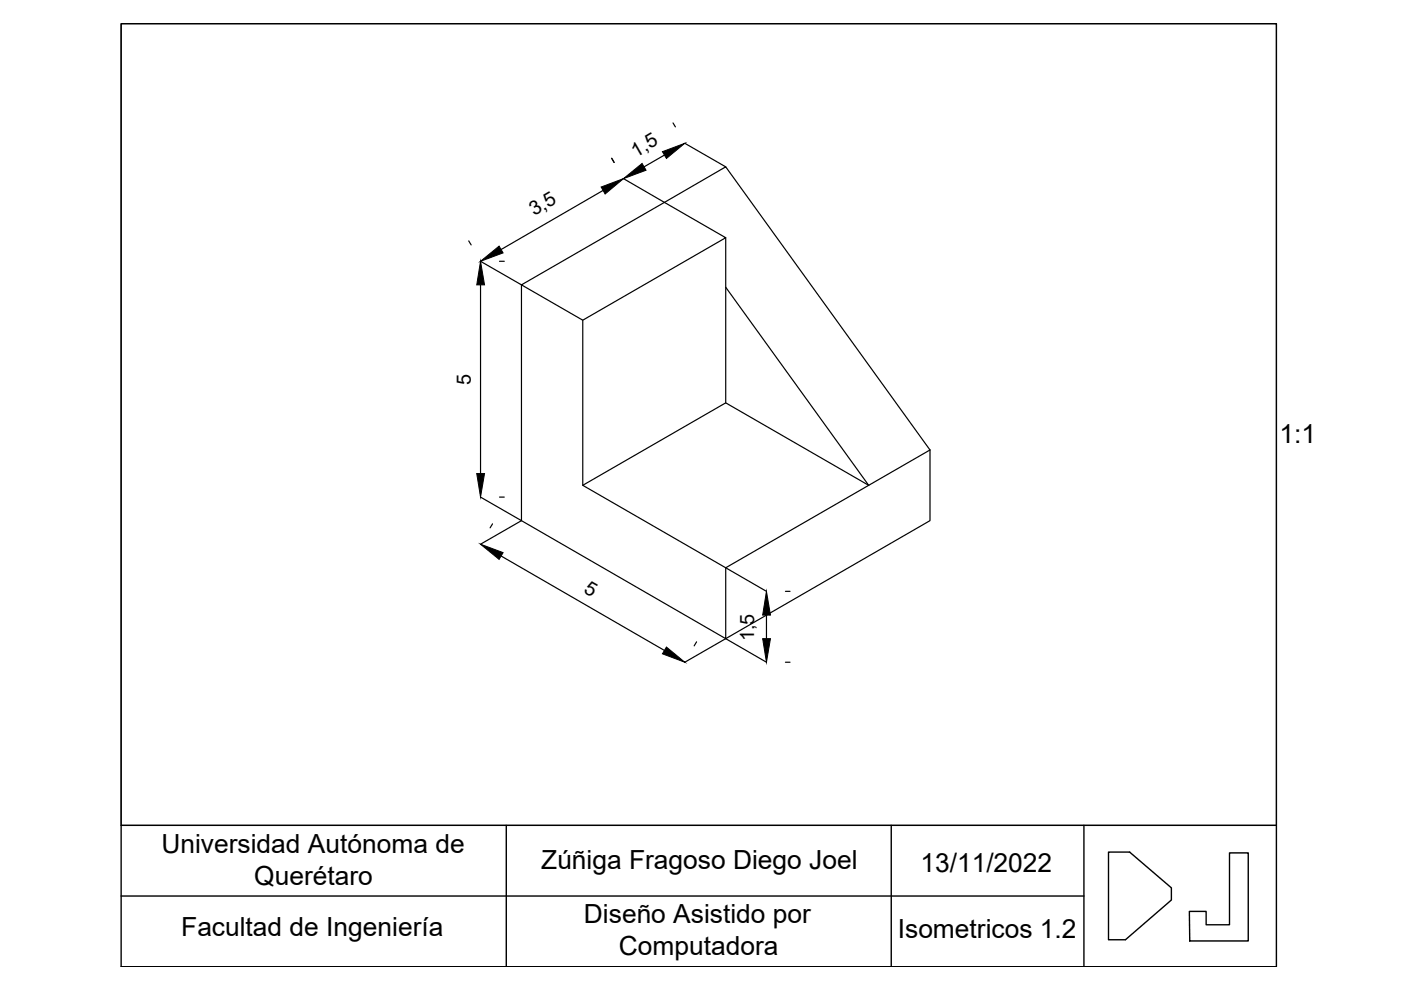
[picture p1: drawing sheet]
<svg xmlns="http://www.w3.org/2000/svg" width="297mm" height="210mm" viewBox="0 0 297 210" stroke-linecap="round" stroke-linejoin="round" font-family="sans-serif">
<!-- layer: Figura -->
<path d="M140.9 42.9l13-7.5 43.3 60M153.9 50.4v35M110.6 60.4v50l43.3 25v-15l43.3-25M110.6 60.4l30.3-17.5 13 7.5-30.3 17.5zM123.6 67.9v35M153.9 60.9l30.3 42-30.3-17.5-30.3 17.5 30.3 17.5M197.2 95.4v15l-43.3 25" fill="none" stroke="#000" stroke-width=".25"/>
<!-- layer: Cotas -->
<g fill="none" stroke="#000" stroke-width=".25">
<path d="M129.7 33.6l.5 .8M132.2 37.9l8.7 5M140.9 32.9l-4.3 2.5M142.7 26.1l.5 .8M145.2 30.4l8.7 5M99.4 51.1l.5 .8M101.9 55.4l8.7 5M105.9 55.4h1M127.9 40.4l-21.7 12.5M101.9 60.4v40M101.9 105.4l8.7 5-8.7 5M104.4 111.1l-.5 .8"/>
<path d="M105.9 105.4h1M106.2 117.9l34.7 20M147.7 136.1l-.5 .8M153.9 120.4l8.6 5M162.5 130.4v5M166.5 125.4h1M145.2 140.4l8.7-5 8.6 5M166.5 140.4h1"/>
</g>
<path d="M127.5 39.7l4.7-1.8-3.9 3.2zM132.2 37.9l3.9-3.2 .9 1.4zM140.4 32.2l4.8-1.8-3.9 3.2zM101.9 55.4l3.9-3.2 .9 1.4zM101.9 55.4l.8 5h-1.6zM101.1 100.4h1.6l-.8 5zM101.9 115.4l4.8 1.8-.9 1.4zM141.3 137.2l3.9 3.2-4.8-1.8zM162.5 125.4l.9 5h-1.7zM161.7 135.4h1.7l-.9 5z" fill="#000" stroke="#000" stroke-width=".21"/>
<!-- layer: Marco -->
<path d="M25.7 5h244.9v200h-244.9zM25.7 175h244.9M107.3 175v30M189 175v30M229.8 175v30M25.7 190h204.1M235 180.7h4.5l8.9 7.5v2.6l-9.8 8.4h-3.6zM260.7 180.8h4v18.7h-12.4l-.1-6.3h3.5v2.9h5z" fill="none" stroke="#000" stroke-width=".3"/>
<path d="M25.7 5h244.9v170h-244.9z" fill="none" stroke="#000" stroke-width=".21"/>
<g font-size="5.6">
<text x="271.3" y="94">1:1</text>
<text x="34.2" y="180.9">Universidad Autónoma de</text>
<text x="114.8" y="184.3">Zúñiga Fragoso Diego Joel</text>
<text x="195.1" y="184.9">13/11/2022</text>
<text x="53.9" y="187.6">Querétaro</text>
<text x="123.8" y="195.8">Diseño Asistido por</text>
<text x="38.4" y="198.4">Facultad de Ingeniería</text>
<text x="131.2" y="202.5">Computadora</text>
<text x="190.4" y="198.8">Isometricos 1.2</text>
</g>
<g font-size="4.2">
<text x="134.8" y="33.4" transform="rotate(-30 134.8 33.4)">1,5</text>
<text x="113.2" y="45.9" transform="rotate(-30 113.2 45.9)">3,5</text>
<text x="99.9" y="81.6" transform="rotate(-90 99.9 81.6)">5</text>
<text x="123.6" y="125.5" transform="rotate(30 123.6 125.5)">5</text>
<text x="159.9" y="136" transform="rotate(-90 159.9 136)">1,5</text>
</g>
</svg>
